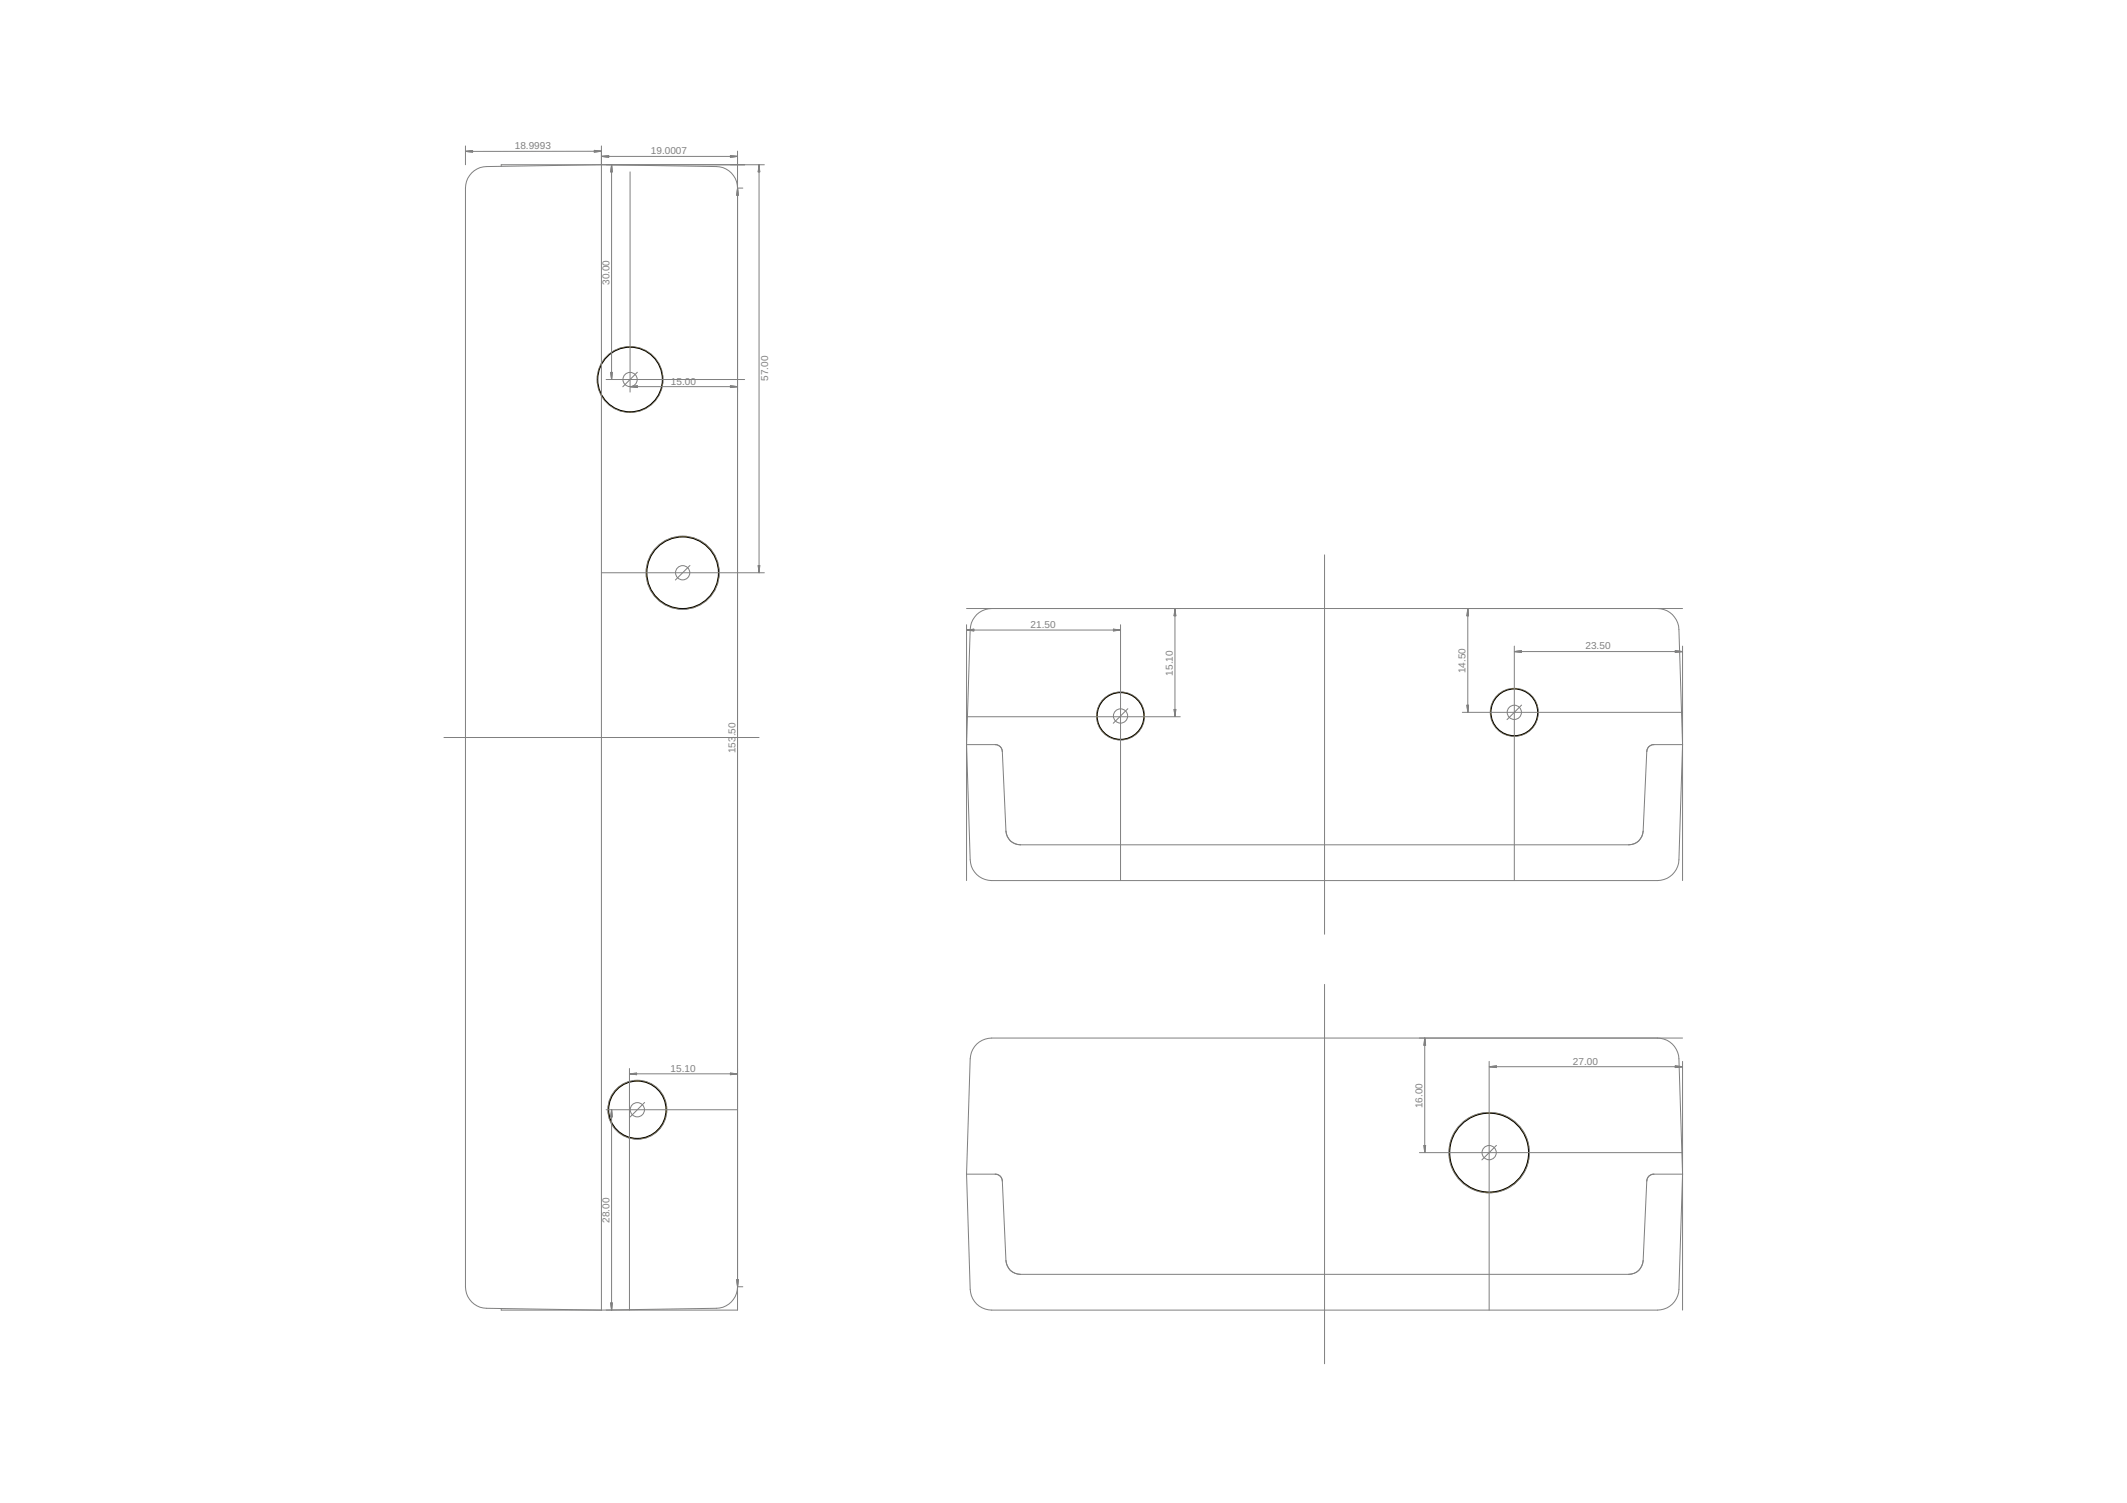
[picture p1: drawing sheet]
<svg xmlns="http://www.w3.org/2000/svg" width="297mm" height="210mm" viewBox="0 0 297 210" stroke-linecap="round" stroke-linejoin="round" font-family="sans-serif">
<g fill="#808080" stroke="#808080" stroke-width=".14">
<circle cx="89" cy="155" r="4.1"/>
<circle cx="88" cy="53" r="4.6"/>
<circle cx="208" cy="161" r="5.6"/>
<circle cx="211.5" cy="99.5" r="3.3"/>
<circle cx="156.5" cy="100" r="3.3"/>
<circle cx="95.3" cy="80" r="5.1"/>
</g>
<circle cx="89" cy="155" r="4" fill="none" stroke="#eec643" stroke-width=".14"/>
<circle cx="89" cy="155" r="4" fill="#fff" stroke="#000" stroke-width=".14"/>
<circle cx="88" cy="53" r="4.5" fill="none" stroke="#eec643" stroke-width=".14"/>
<circle cx="88" cy="53" r="4.5" fill="#fff" stroke="#000" stroke-width=".14"/>
<circle cx="208" cy="161" r="5.5" fill="none" stroke="#eec643" stroke-width=".14"/>
<circle cx="208" cy="161" r="5.5" fill="#fff" stroke="#000" stroke-width=".14"/>
<circle cx="211.5" cy="99.5" r="3.3" fill="none" stroke="#eec643" stroke-width=".14"/>
<circle cx="211.5" cy="99.5" r="3.3" fill="#fff" stroke="#000" stroke-width=".14"/>
<circle cx="156.5" cy="100" r="3.3" fill="none" stroke="#eec643" stroke-width=".14"/>
<circle cx="156.5" cy="100" r="3.3" fill="#fff" stroke="#000" stroke-width=".14"/>
<circle cx="95.3" cy="80" r="5" fill="none" stroke="#eec643" stroke-width=".14"/>
<circle cx="95.3" cy="80" r="5" fill="#fff" stroke="#000" stroke-width=".14"/>
<g fill="none" stroke="#808080" stroke-width=".14">
<path d="M65 20.4v2.6M65 21.1l1-.1v.3zM65 21.1l1 .1M66 21.1h-1M66 21l-1 .1M83 21l1 .1-1 .2zM83 21.1h1M83 21l1 .1M84 21.1h-19M84 21.1l-1 .1M84 20.4v162.6M84 21.8h19"/>
<path d="M84 21.8l1-.1v.3zM84 21.8l1 .1M85 21.8h-1M85.4 23v30M85.4 23l.1 1h-.2zM85.4 23l-.1 1M85.4 23v1M88 24v30.8M102 21.7l1 .1-1 .2zM102 21.8h1M103 21.8l-1 .1M103 21.1v161.9h-18.4"/>
<path d="M103 26.3l.1 1h-.2zM103 26.3v1M103 26.3l-.1 1M103 26.3l.1 1M103.7 26.3h-.7a3 3 0 0 0-3-3l-16-.3-16.1 .3a3 3 0 0 0-2.9 3v153.4a3 3 0 0 0 2.9 3l16.1 .3M106 23l.1 1h-.2zM106 23v57M106 23v1M106 23l-.1 1M106.7 23h-36.7v.2M84.6 53h19.4M85.3 52h.2l-.1 1z"/>
<path d="M85.3 52l.1 1M85.4 52v1M88 54h15M88 54l1-.1v.2zM88 54l1 .1M89 52l-2 2M89 54h-1M89 53.9l-1 .1M102 53.9l1 .1-1 .1zM102 54h1M102 53.9l1 .1M103 54l-1 .1"/>
<path d="M84 80h22.7M96.4 79l-2.1 2M105.9 79h.2l-.1 1zM105.9 79l.1 1M106 79v1M185 77.5v53M135 85h100M135 87.2v35.8M135 88h21.5M135 88l1-.1v.2zM135 88h1M135 88l1 .1"/>
<path d="M136 87.9l-1 .1M138.5 85a3 3 0 0 0-3 2.9l-.5 16.1M155.5 87.9l1 .1-1 .1zM155.5 87.9l1 .1M156.5 88h-1M156.5 88l-1 .1M156.5 87.2v35.8M157.5 99l-2 2M164 99.1h.2l-.1 1zM164 99.1l.1 1M164.1 85l.1 1h-.2zM164.1 85v15.1"/>
<path d="M164.1 85l-.1 1M164.1 85v1M164.1 99.1v1M204.2 99.5h30.8M204.9 98.5h.2l-.1 1zM204.9 98.5l.1 1M205 85v14.5M205 85l.1 1h-.2zM205 85l-.1 1M205 85v1M205 98.5v1M211.5 90.2v32.8"/>
<path d="M211.5 91h23.4M211.5 91l1-.1v.2zM211.5 91h1M211.5 91l1 .1M212.5 90.9l-1 .1M212.5 98.5l-2 2M231.5 85a3 3 0 0 1 3 2.9l.5 16.1M234 90.9l.9 .1-.9 .1zM234 90.9l.9 .1M234.9 91h-.9M234.9 91l-.9 .1M235 90.2v32.8"/>
<path d="M62 103h44M135 104l.5 16.1a3 3 0 0 0 3 2.9h93a3 3 0 0 0 3-2.9l.5-16.1M135 104h4a.98 .98 0 0 1 1 .9l.5 11.2a1.99 1.99 0 0 0 2 1.9h85a1.99 1.99 0 0 0 2-1.9l.5-11.2a.98 .98 0 0 1 1-.9h4M135 100.1h29.8M185 137.5v53M84.6 155h18.4M85.4 155v27.9M85.4 155l.1 1h-.2zM85.4 155l-.1 1M85.4 155v1M87.9 149.2v33.8M87.9 150h15.1"/>
<path d="M87.9 150l1-.1v.2zM87.9 150h1M87.9 150l1 .1M88.9 149.9l-1 .1M90 154l-2 2M102 149.9l1 .1-1 .1zM102 149.9l1 .1M103 150h-1M103 150l-1 .1M198.8 160h.3l-.1 1zM198.9 160l.1 1M199 145v16"/>
<path d="M199 145l.1 1h-.3zM199 145l-.1 1M199 145v1M199 145l.1 1M199 160v1M199.1 160l-.1 1M208 148.2v34.8M208 149h26.9M208 149l1-.2v.3zM208 149h1M208 149l1 .1M209 160l-2.1 2"/>
<path d="M209 148.9l-1 .1M231.5 145a3 3 0 0 1 3 2.9l.5 16.1M234 148.8l.9 .2-.9 .1zM234 148.9l.9 .1M234.9 149h-.9M234.9 149l-.9 .1M235 145h-96.5a3 3 0 0 0-3 2.9l-.5 16.1M235 148.2v34.8M102.9 178.7h.2l-.1 1zM102.9 178.7l.1 1M103 178.7v1M103 179.7a3 3 0 0 1-3 3l-16 .3"/>
<path d="M103 179.7h.7M103.1 178.7l-.1 1M135 164l.5 16.1a3 3 0 0 0 3 2.9h93a3 3 0 0 0 3-2.9l.5-16.1M135 164h4a.98 .98 0 0 1 1 .9l.5 11.2a1.99 1.99 0 0 0 2 1.9h85a1.99 1.99 0 0 0 2-1.9l.5-11.2a.98 .98 0 0 1 1-.9h4M198.2 161h36.8M70 182.8v.2h14M85.3 182h.2l-.1 .9zM85.3 182l.1 .9M85.4 182v.9"/>
<circle cx="88" cy="53" r=".99"/>
<circle cx="95.3" cy="80" r=".99"/>
<circle cx="156.5" cy="100" r=".99"/>
<circle cx="211.5" cy="99.5" r=".99"/>
<circle cx="89" cy="155" r=".99"/>
<circle cx="208" cy="161" r=".99"/>
</g>
<g font-size="1.4" fill="#808080">
<text x="71.9" y="20.8">18.9993</text>
<text x="90.9" y="21.6">19.0007</text>
<text x="85.1" y="39.8" transform="rotate(-90 85.1 39.8)">30.00</text>
<text x="93.7" y="53.7">15.00</text>
<text x="107.3" y="53.2" transform="rotate(-90 107.3 53.2)">57.00</text>
<text x="143.9" y="87.7">21.50</text>
<text x="163.8" y="94.3" transform="rotate(-90 163.8 94.3)">15.10</text>
<text x="204.7" y="94" transform="rotate(-90 204.7 94)">14.50</text>
<text x="221.4" y="90.7">23.50</text>
<text x="102.7" y="105.2" transform="rotate(-90 102.7 105.2)">153</text>
<text x="102.7" y="102.8" transform="rotate(-90 102.7 102.8)">.50</text>
<text x="93.6" y="149.7">15.10</text>
<text x="219.7" y="148.7">27.00</text>
<text x="198.7" y="154.8" transform="rotate(-90 198.7 154.8)">16.00</text>
<text x="85.1" y="170.8" transform="rotate(-90 85.1 170.8)">28.00</text>
</g>
</svg>
